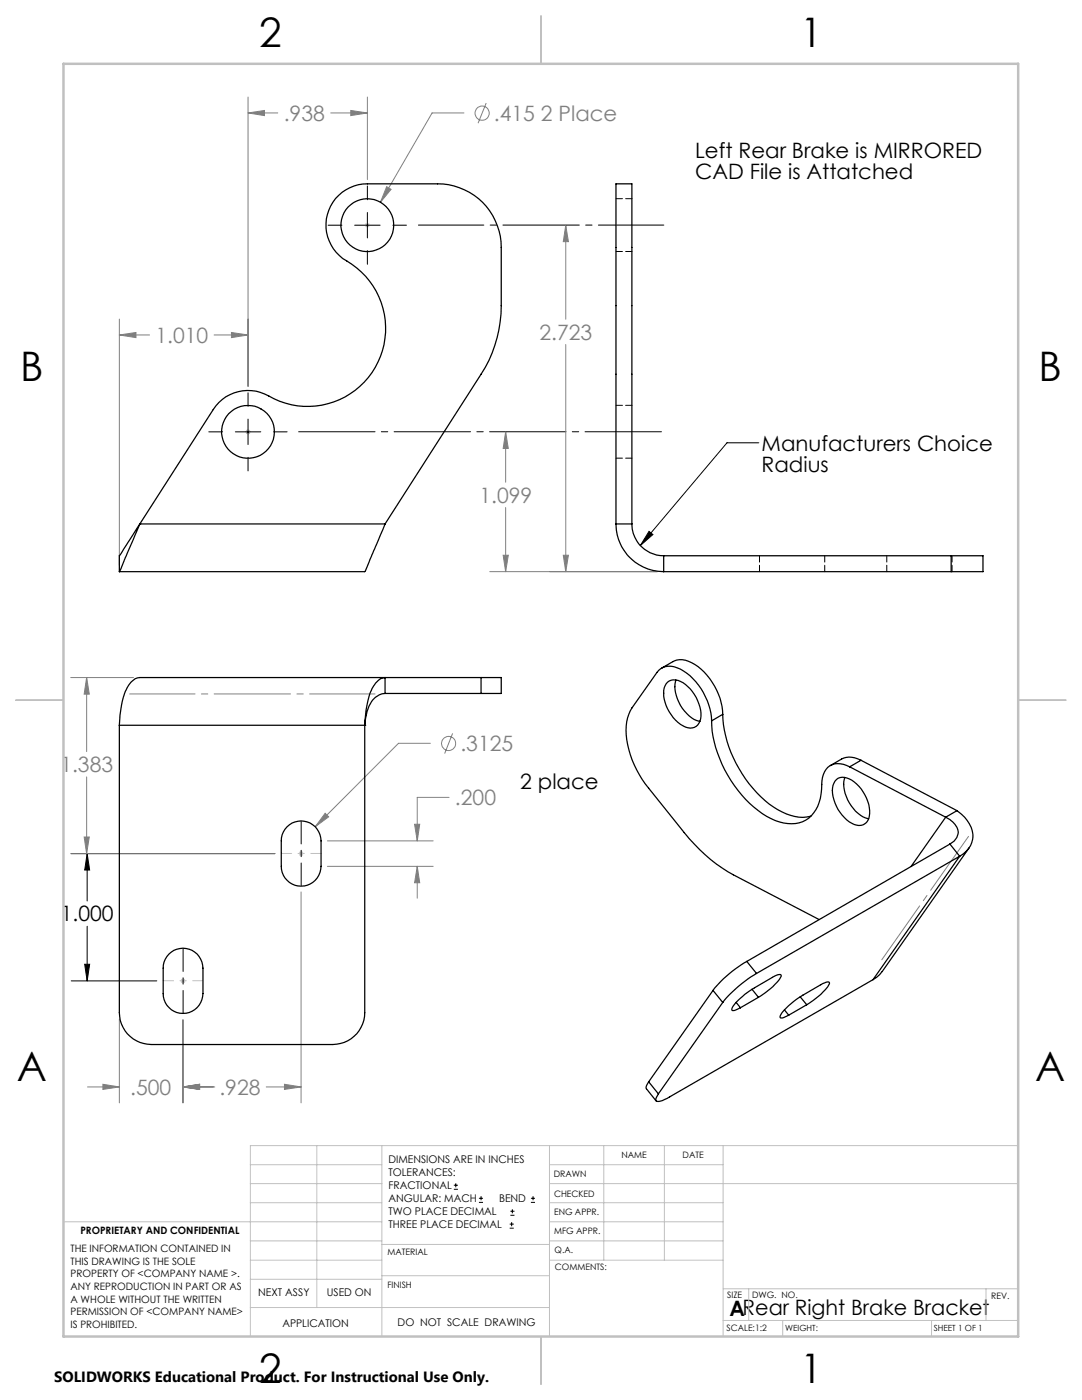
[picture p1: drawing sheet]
<svg xmlns="http://www.w3.org/2000/svg" width="216mm" height="279mm" viewBox="0 0 216 279" stroke-linecap="round" stroke-linejoin="round" font-family="sans-serif">
<g fill="none" stroke="#808080" stroke-width=".2">
<path d="M49.5 19.4v57.7M73.3 19.4v16.4M49.5 22.5l3.3-.5v1.1zM49.5 22.5h5.9M66 22.5h7.3M70 22l3.3 .5-3.3 .6zM77.2 37.3l.8 .5-2.1 2.6zM92.6 22.5h-6.4l-10.3 17.9M97 20.6l-1.6 4M112.9 44.9l.5 3.3h-1zM112.9 44.9v18.8M23.8 66.9l3.3-.5v1z"/>
<path d="M23.8 63.7v49.1M23.8 66.9h6M42.7 66.9h6.8M46.2 66.4l3.3 .5-3.3 .5zM112.9 68.8v45.3M100.9 86.2l.5 3.3h-1zM100.9 86.2v10M97.7 114.1h33.5M100.4 110.8h1l-.5 3.3zM100.9 101.3v12.8M112.4 110.8h1l-.5 3.3zM14.1 135.2h12.5"/>
<path d="M17.3 135.2v14.8M17.3 135.2l.5 3.3h-1zM17.3 155v15.4M85.9 148.3h-6.4l-16.6 16.7M89.6 159.1h-6.3v8.7M90.3 146.4l-1.6 4M14.1 170.4h40.8M16.8 167h1l-.5 3.4zM60.1 178v42.1M64.9 162.3l.7 .7-2.7 2zM65.3 167.8h21.1M65.3 172.9h21.1"/>
<path d="M82.7 164.5h1l-.4 3.3zM83.3 172.9l.4 3.3h-1zM83.3 172.9v6.3M17.5 216.9h6.3M20.5 216.4l3.3 .5-3.3 .5zM23.8 203.4v16.7M36.5 216.9l3.3-.5v1zM36.5 203.5v16.6M36.5 216.9h6.4M53.1 216.9h7M56.8 216.4l3.3 .5-3.3 .5z"/>
<circle cx="96.2" cy="22.6" r="1.41"/>
<circle cx="89.5" cy="148.4" r="1.4"/>
</g>
<g fill="none" stroke="#000" stroke-width=".2">
<path d="M73.3 37.1v2.8M65.5 44.9h2.7M70.8 44.9h5M73.3 42.4v5.1M73.3 50v2.7M78.4 44.9h2.7M49.5 78.4v2.7M41.7 86.2h2.7M47 86.2h5M49.5 83.6v5.1M49.5 91.3v2.7M54.6 86.2h2.7"/>
<path d="M151.4 88.4h-6.3l-17.3 20.5M129.5 106l.8 .7-2.5 2.2zM14.2 170.4h40.7M17.4 170.4l.5 3.2h-1zM17.4 170.4v9.4M14.2 195.8h17.1M16.9 192.4h1l-.5 3.4zM17.4 184.9v10.9M90.6 237.3h.8M90.6 236.5h.8M90.9 236.1v.9M95.6 240h.8"/>
<path d="M95.6 239.1h.8M96 238.7v.8M105.9 240h.9M105.9 239.1h.9M106.4 238.7v.8M101.7 245.1h.8M101.7 244.3h.8M101.8 242.5h.9M101.8 241.7h.9M102.1 243.9v.8M102.2 241.3v.8"/>
</g>
<g fill="none" stroke="#c0c0c0" stroke-width=".2">
<path d="M72.8 44.9h1M73 44.6l.7 .7M73.3 44.5v.9M73.7 44.6l-.7 .7M49 86.2h1M49.1 85.8l.7 .7M49.5 85.7v1M49.8 85.8l-.7 .7M59.6 170.4h1M59.7 170l.7 .7M60.1 169.9v1M60.4 170l-.7 .7"/>
<path d="M36 195.8h1M36.2 195.4l.7 .7M36.5 195.3v1M36.9 195.4l-.7 .7M50 232.4h26.2M50 236.2h26.2M63.2 228.6v32.3M76.2 228.6v38.1M109.6 228.6v38.1M109.6 232.4h34.7M109.6 236.2h93.6M120.5 228.6v22.9"/>
<path d="M132.6 228.6v22.9M144.3 228.6v38.1M203.2 228.6h-153.2v38.1M12.7 243.8h63.5M50 251.5h26.2M50 240h26.2M50 247.7h26.2M50 255.3h26.2M76.2 254.6h33.4M76.2 248.4h33.4M109.6 251.5h34.7M109.6 243.8h34.7"/>
<path d="M109.6 240h34.7M109.6 247.7h34.7M144.3 257.2h58.9M149.4 257.2v6.3M196.7 257.2v6.3M50 260.9h59.6M144.3 263.5h58.9M156.2 263.5v3.2M185.9 263.5v3.2"/>
</g>
<path d="M83.5 44.9h49" fill="none" stroke="#000" stroke-width=".2" stroke-dasharray="15.2 1.3 1.3 1.3" stroke-dashoffset="2.2"/>
<path d="M59.1 86.2h73.4" fill="none" stroke="#000" stroke-width=".2" stroke-dasharray="15.2 1.3 1.3 1.3" stroke-dashoffset="-.5"/>
<path d="M56.1 170.3h8M32.6 195.7h7.9" fill="none" stroke="#c0c0c0" stroke-width=".2" stroke-dasharray="15.2 1.3 1.3 1.3" stroke-dashoffset="13.2"/>
<path d="M108 3.2v9.5M3.1 139.7h9.6M203.2 139.7h9.5M108 266.7v9.6" fill="none" stroke="#c0c0c0" stroke-width=".25"/>
<path d="M12.7 12.7h190.5v254h-190.5z" fill="none" stroke="#c0c0c0" stroke-width=".5"/>
<path d="M175.9 191.5l17.4-24.6" fill="none" stroke="#808080" stroke-width=".2" stroke-dasharray="15.2 1.3 1.3 1.3" stroke-dashoffset="2.1"/>
<path d="M74.8 138.5h-48.9" fill="none" stroke="#808080" stroke-width=".2" stroke-dasharray="15.2 1.3 1.3 1.3" stroke-dashoffset="2.2"/>
<path d="M36.5 189.3v12.9" fill="none" stroke="#000" stroke-width=".2" stroke-dasharray="15.2 1.3 1.3 1.3" stroke-dashoffset="10.7"/>
<path d="M60.1 163.9v12.8" fill="none" stroke="#000" stroke-width=".2" stroke-dasharray="15.2 1.3 1.3 1.3" stroke-dashoffset="10.8"/>
<g fill="#000">
<path d="M129.5 106l.8 .7-2.5 2.2z"/>
<path d="M17.4 170.4l.5 3.2h-1zM16.9 192.4h1l-.5 3.4z"/>
</g>
<g fill="#808080">
<path d="M16.8 167h1l-.5 3.4zM17.3 135.2l.5 3.3h-1z"/>
<path d="M49.5 22.5l3.3-.5v1.1zM70 22l3.3 .5-3.3 .6zM23.8 66.9l3.3-.5v1zM46.2 66.4l3.3 .5-3.3 .5zM77.2 37.3l-1.3 3.1 2.1-2.6zM82.7 164.5h1l-.4 3.3zM83.3 172.9l.4 3.3h-1zM64.9 162.3l-2 2.7 2.7-2zM36.5 216.9l3.3-.5v1zM20.5 216.4l3.3 .5-3.3 .5zM56.8 216.4l3.3 .5-3.3 .5zM36.5 216.9l3.3-.5v1zM112.4 110.8h1l-.5 3.3zM112.9 44.9l.5 3.3h-1zM100.9 86.2l.5 3.3h-1zM100.4 110.8h1l-.5 3.3z"/>
</g>
<g fill="none" stroke="#000" stroke-width=".25">
<path d="M27.9 104.6h.1M27.9 104.6l-4.1 9.5M27.9 104.6l14.6-22.9a8.5 8.5 0 0 1 12.2-2.1 15.6 15.6 0 0 0 20.7-7.2 15.6 15.6 0 0 0-7-20.8 8.3 8.3 0 0 1-2.9-9.2 8.3 8.3 0 0 1 7.8-5.7h14a12.6 12.6 0 0 1 12.7 12.7v11.6a25.3 25.3 0 0 1-4 13.7l-19.2 29.9M27.9 104.6l-4.1 6.3v3.2M27.9 104.6h48.9M76.8 104.6l-4 9.5h-49M122.9 104.6v-67.9h3.2v67.9M122.9 104.6a9.5 9.5 0 0 0 9.5 9.5M122.9 104.6h3.2M126.1 104.6a6.3 6.3 0 0 0 6.3 6.3M132.4 114.1h57.4M132.4 110.9v3.2"/>
<path d="M132.4 110.9h57.4M189.8 110.9h6.3v3.2h-6.3M189.8 110.9v3.2M76.8 138.4v-3.2a3.8 3.8 0 0 0-2.7 2.5 20.3 20.3 0 0 0-1.3 7M76.8 138.4a4.3 4.3 0 0 0-3.6 3.6l-.4 2.7M76.8 138.4h19.2M96 135.2h-68.1a4 4 0 0 0-3 3.1 19.9 19.9 0 0 0-1.1 6.4M96 135.2h4v3.2h-4M96 135.2v3.2M132 133.3l2.3-1.3a4.1 4.1 0 0 1 4.3 .6 12.9 12.9 0 0 1 5.6 10M133.2 136.1a3 3 0 0 1 4 .9 8 8 0 0 1 2.6 6.4 2.16 2.16 0 0 1-3.5 1.5 7.7 7.7 0 0 1-3.8-7.6zM134.9 135.7a7.5 7.5 0 0 0 2.6 7.2 4.1 4.1 0 0 0 2.2 1.1"/>
<path d="M23.8 144.7v57.4a6.4 6.4 0 0 0 6.4 6.4h36.2a6.4 6.4 0 0 0 6.4-6.4v-57.4M23.8 144.7h49M72.8 144.7h.1M142 143.9a12.3 12.3 0 0 0-6.9-10.6 3.2 3.2 0 0 0-4 .9l-5 7.1a10.2 10.2 0 0 0-.6 8.3 20.7 20.7 0 0 0 3.9 7.7l7.1 8.9a33.2 33.2 0 0 0 9.8 8.4l17.1 8.9M142 143.9a24.3 24.3 0 0 0 11 19 8 8 0 0 0 7.8 .8 7.2 7.2 0 0 0 3.1-6.1l.1-1a3.8 3.8 0 0 1 2.6-4.2h.5a4.8 4.8 0 0 1 2.4 .6M144.2 142.6a24.5 24.5 0 0 0 11 19 8.6 8.6 0 0 0 6.6 1.3M144.2 142.6l-2.2 1.3M166.9 155.6a2.8 2.8 0 0 1 3.5 .4 7.7 7.7 0 0 1 3 7.4 2.15 2.15 0 0 1-3.5 .9 7.8 7.8 0 0 1-3.7-7.6zM168.6 155.2a7.3 7.3 0 0 0 2.6 7.1 4.2 4.2 0 0 0 2.1 1.1M169.5 153l19.2 10.1M171.8 151.7a4.2 4.2 0 0 0-3.9-.2l-2.2 1.3M171.8 151.7l-2.3 1.3"/>
<path d="M171.8 151.7l19.2 10.1M57.3 165a4 4 0 0 1 4.3-.8 4 4 0 0 1 2.5 3.6v5.1a4 4 0 0 1-4 3.9 4 4 0 0 1-4-3.9v-5.1a3.8 3.8 0 0 1 1.2-2.8zM188.7 163.1a4 4 0 0 1 2.5 2.9 2.69 2.69 0 0 1-1.7 2.5M188.7 163.1l-6.9 9.8M189.5 168.5l2 2.4M189.5 168.5l-40.5 23.4M191 161.8a6 6 0 0 1 3.1 5.5v.3a5 5 0 0 1-2.6 3.3M191 161.8l-2.3 1.3M191.5 170.9l-17.3 24.6M191.5 170.9l-40.5 23.4M193.4 169.2l-17.4 24.7-.5 .6-1.3 1M33.7 190.4a4 4 0 0 1 4.4-.8 4 4 0 0 1 2.4 3.6v5.1a4 4 0 0 1-4 3.9 4 4 0 0 1-3.9-3.9v-5.1a3.8 3.8 0 0 1 1.1-2.8z"/>
<path d="M142.3 197.7l1.9 2.4M142.3 197.7l-12.9 18.2M149 191.9a23.6 23.6 0 0 0-6.7 5.8M149 191.9l2 2.4M150 197.4l1.3 1.6M151 194.3a25.2 25.2 0 0 0-6.8 5.8M151.3 199a11.3 11.3 0 0 0 4.6-4.3l-.4-.2-.9 .3-4 2.3a12.7 12.7 0 0 0-4.5 4.2v.3l.3 .1 1.3-.6M151.3 199l-3.6 2.1M159.7 198.9l1.3 1.6M174.2 195.5l-41.1 23.7-1.6 .6a.44 .44 0 0 1-.7-.3l.6-1.2M129.4 215.9l-.5 1 .1 .4 1.9 2.4M129.4 215.9l2 2.4"/>
<path d="M144.2 200.1l-12.8 18.2M146.9 200.1l.8 1M156.5 201.5l.9 1.1M161 200.5a11.3 11.3 0 0 0 4.5-4.3l-.3-.2-1 .3-4 2.3a12.7 12.7 0 0 0-4.5 4.1v.4l.3 .1 1.4-.6M161 200.5l-3.6 2.1"/>
<circle cx="73.3" cy="44.9" r="5.3"/>
<circle cx="49.5" cy="86.2" r="5.3"/>
</g>
<path d="M126.1 39.6h-3.2M122.9 50.2h3.2M122.9 91.4h3.2M126.1 80.9h-3.2M151.5 110.9v3.2M164.6 114.1v-3.2M176.9 110.9v3.2M190 114.1v-3.2" fill="none" stroke="#000" stroke-width=".2" stroke-dasharray="1.3 .6"/>
<g font-size="8.1">
<text x="51.7" y="9.3">2</text>
<text x="159.7" y="9.3">1</text>
<text x="4" y="76">B</text>
<text x="207.2" y="76">B</text>
<text x="3.3" y="215.7">A</text>
<text x="206.5" y="215.7">A</text>
<text x="51.7" y="276">2</text>
<text x="159.7" y="276">1</text>
</g>
<g font-size="4.2" fill="#808080">
<text x="56.6" y="24.1">.938</text>
<text x="98.5" y="24.1">.415 2 Place</text>
<text x="31" y="68.4">1.010</text>
<text x="107.7" y="67.8">2.723</text>
<text x="95.7" y="100.3">1.099</text>
<text x="91.9" y="149.9">.3125</text>
<text x="12" y="154.1">1.383</text>
<text x="90.8" y="160.7">.200</text>
<text x="26" y="218.5">.500</text>
<text x="43.8" y="218.5">.928</text>
</g>
<g font-size="4.2">
<text x="138.7" y="31.6">Left Rear Brake is MIRRORED</text>
<text x="138.7" y="35.8">CAD File is Attatched</text>
<text x="152" y="89.9">Manufacturers Choice</text>
<text x="152" y="94.1">Radius</text>
<text x="103.8" y="157.5">2 place</text>
<text x="12.1" y="183.9">1.000</text>
<text x="145.6" y="262.7">ARear Right Brake Bracket</text>
</g>
<text font-size="3" x="10.8" y="275.7">SOLIDWORKS Educational Product. For Instructional Use Only.</text>
<g font-size="2.1">
<text x="77.5" y="232.2">DIMENSIONS ARE IN INCHES</text>
<text x="77.5" y="234.7">TOLERANCES:</text>
<text x="77.5" y="237.3">FRACTIONAL</text>
<text x="77.5" y="239.9">ANGULAR: MACH</text>
<text x="99.6" y="239.9">BEND</text>
<text x="77.5" y="242.5">TWO PLACE DECIMAL</text>
<text x="77.5" y="245.1">THREE PLACE DECIMAL</text>
<text x="51.5" y="258.7">NEXT ASSY</text>
<text x="65.2" y="258.6">USED ON</text>
<text x="56.3" y="264.8">APPLICATION</text>
<text x="79.3" y="264.6">DO NOT SCALE DRAWING</text>
</g>
<g font-size="2">
<text x="14.1" y="249.9">THE INFORMATION CONTAINED IN</text>
<text x="16" y="246.3">PROPRIETARY AND CONFIDENTIAL</text>
<text x="14.1" y="252.4">THIS DRAWING IS THE SOLE</text>
<text x="14.1" y="254.9">PROPERTY OF &lt;COMPANY NAME &gt;.</text>
<text x="14.1" y="257.4">ANY REPRODUCTION IN PART OR AS</text>
<text x="14.1" y="260">A WHOLE WITHOUT THE WRITTEN</text>
<text x="14.1" y="262.5">PERMISSION OF &lt;COMPANY NAME&gt;</text>
<text x="14.1" y="265">IS PROHIBITED.</text>
</g>
<g font-size="1.8">
<text x="124" y="231.1">NAME</text>
<text x="136.2" y="231.1">DATE</text>
<text x="110.5" y="234.8">DRAWN</text>
<text x="110.5" y="238.9">CHECKED</text>
<text x="110.6" y="242.5">ENG APPR.</text>
<text x="77.3" y="250.5">MATERIAL</text>
<text x="110.6" y="246.3">MFG APPR.</text>
<text x="110.7" y="250">Q.A.</text>
<text x="77.3" y="257">FINISH</text>
<text x="110.7" y="253.5">COMMENTS:</text>
<text x="145.1" y="259">SIZE</text>
<text x="150.1" y="259.1">DWG. NO.</text>
<text x="197.8" y="259.2">REV.</text>
<text x="145" y="265.7">SCALE:1:2</text>
</g>
<g font-size="1.7">
<text x="156.7" y="265.7">WEIGHT:</text>
<text x="186.3" y="265.7">SHEET 1 OF 1</text>
</g>
</svg>
